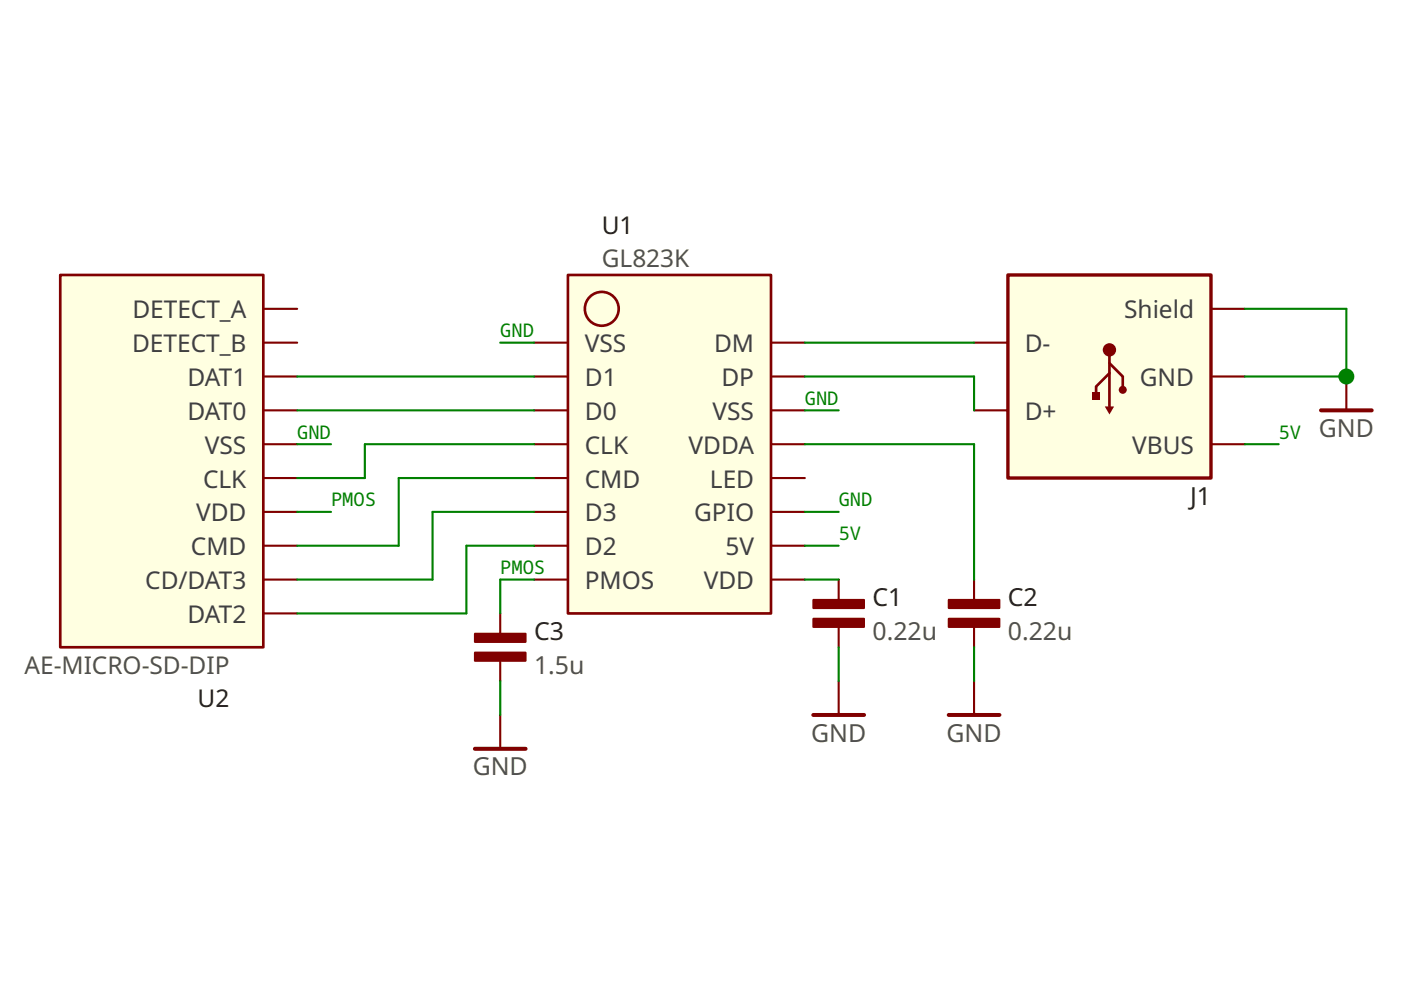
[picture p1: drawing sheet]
<svg xmlns="http://www.w3.org/2000/svg" width="297mm" height="210mm" viewBox="0 0 297 210" stroke-linecap="round" stroke-linejoin="round" font-family="sans-serif">
<g fill="#800000" stroke="#800000" stroke-width=".42">
<path d="M100.7 134.4h10.7v1.7h-10.7z" fill-rule="evenodd"/>
<path d="M100.7 138.4h10.7v1.7h-10.7z" fill-rule="evenodd"/>
<path d="M172.4 127.2h10.8v1.7h-10.8z" fill-rule="evenodd"/>
<path d="M172.4 131.2h10.8v1.7h-10.8z" fill-rule="evenodd"/>
</g>
<path d="M106.1 130.1v4.3M177.8 122.9v4.3M177.8 132.9v4.3M106.1 140.1v4.3M206.5 144.4v7.2" fill="none" stroke="#800000" stroke-width=".45"/>
<path d="M201.1 151.6h10.8" fill="none" stroke="#800000" stroke-width=".85"/>
<path d="M213.7 58.3h43.1v43.1h-43.1z" fill-rule="evenodd" fill="#ffffe1" stroke="#800000" stroke-width=".72"/>
<g fill="#800000">
<path d="M234.2 86.2h2l-1 1.7z"/>
<path d="M231.6 83.2h1.6v1.7h-1.6z" fill-rule="evenodd"/>
<circle cx="238" cy="82.7" r=".85"/>
<circle cx="235.2" cy="74.2" r="1.41"/>
</g>
<path d="M235.2 77l2.8 2.8v2.9M235.2 79.1l-2.8 2.8v2.2M235.2 74.2v12" fill="none" stroke="#800000" stroke-width=".57"/>
<path d="M206.5 72.7h7.2M256.8 65.5h7.1M256.8 79.8h7.1M206.5 87h7.2M256.8 94.2h7.1" fill="none" stroke="#800000" stroke-width=".45"/>
<path d="M12.8 58.3h43v78.9h-43z" fill-rule="evenodd" fill="#ffffe1" stroke="#800000" stroke-width=".57"/>
<path d="M55.8 72.7h7.2M55.8 79.8h7.2M55.8 65.5h7.2M55.8 94.2h7.2M55.8 87h7.2M55.8 101.4h7.2M55.8 108.5h7.2M55.8 115.7h7.2M55.8 122.9h7.2M55.8 130.1h7.2M206.5 122.9v4.3M206.5 132.9v4.3" fill="none" stroke="#800000" stroke-width=".45"/>
<g fill="#800000" stroke="#800000" stroke-width=".42">
<path d="M201.2 127.2h10.7v1.7h-10.7z" fill-rule="evenodd"/>
<path d="M201.2 131.2h10.7v1.7h-10.7z" fill-rule="evenodd"/>
</g>
<g fill="#ffffe1" stroke="#800000" stroke-width=".57">
<path d="M120.4 58.3h43.1v71.8h-43.1z" fill-rule="evenodd"/>
<circle cx="127.6" cy="65.5" r="3.6"/>
</g>
<g fill="none" stroke="#800000" stroke-width=".45">
<path d="M113.2 79.8h7.2M113.2 72.7h7.2M163.5 79.8h7.1M163.5 72.7h7.1M285.5 79.8v7.2M113.2 94.2h7.2M113.2 87h7.2M163.5 94.2h7.1M163.5 87h7.1M113.2 101.4h7.2M113.2 115.7h7.2M113.2 108.5h7.2"/>
<path d="M163.5 101.4h7.1M163.5 115.7h7.1M163.5 108.5h7.1M113.2 122.9h7.2M163.5 122.9h7.1M106.1 151.6v7.2M177.8 144.4v7.2"/>
</g>
<path d="M280.1 87h10.7M100.7 158.8h10.7M172.4 151.6h10.8" fill="none" stroke="#800000" stroke-width=".85"/>
<g fill="none" stroke="#008000" stroke-width=".45">
<path d="M63 79.8h50.2M106.1 72.7h7.1M170.6 79.8h35.9v7.2M170.6 72.7h35.9M263.9 65.5h21.6v14.3h-21.6M63 94.2h7.2M63 87h50.2M113.2 94.2h-35.8v7.2h-14.4M170.6 94.2h35.9v28.7M170.6 87h7.2M263.9 94.2h7.2M63 108.5h7.2"/>
<path d="M113.2 108.5h-21.5v14.4h-28.7M113.2 101.4h-28.7v14.3h-21.5M113.2 115.7h-14.3v14.4h-35.9M170.6 108.5h7.2M170.6 115.7h7.2M113.2 122.9h-7.1v7.2M170.6 122.9h7.2M177.8 137.2v7.2M206.5 137.2v7.2M106.1 144.4v7.2"/>
</g>
<circle cx="285.5" cy="79.8" r="1.7" fill="#008000"/>
<g font-size="5.3" fill="#505050">
<text x="279.6" y="92.6">GND</text>
<text x="185" y="135.7">0.22u</text>
<text x="213.7" y="135.7">0.22u</text>
<text x="113.2" y="142.9">1.5u</text>
<text x="172" y="157.2">GND</text>
<text x="200.7" y="157.2">GND</text>
<text x="100.2" y="164.4">GND</text>
</g>
<g font-size="5.3" fill="#202020">
<text x="252.3" y="107">J1</text>
<text x="185" y="128.5">C1</text>
<text x="213.7" y="128.5">C2</text>
<text x="113.2" y="135.7">C3</text>
</g>
<g font-size="5.2" fill="#202020">
<text x="127.6" y="49.6">U1</text>
<text x="41.9" y="150">U2</text>
</g>
<g font-size="5.2" fill="#505050">
<text x="127.6" y="56.7">GL823K</text>
<text x="5.2" y="142.9">AE-MICRO-SD-DIP</text>
</g>
<g font-size="5.2" fill="#404040">
<text x="28.1" y="67.5">DETECT_A</text>
<text x="238.3" y="67.5">Shield</text>
<text x="28" y="74.7">DETECT_B</text>
<text x="124" y="74.7">VSS</text>
<text x="151.4" y="74.7">DM</text>
<text x="217.3" y="74.7">D-</text>
<text x="39.8" y="81.8">DAT1</text>
<text x="124" y="81.8">D1</text>
<text x="153" y="81.8">DP</text>
<text x="241.7" y="81.8">GND</text>
<text x="39.8" y="89">DAT0</text>
<text x="124" y="89">D0</text>
<text x="151.1" y="89">VSS</text>
<text x="217.3" y="89">D+</text>
<text x="43.4" y="96.2">VSS</text>
<text x="124" y="96.2">CLK</text>
<text x="146" y="96.2">VDDA</text>
<text x="240.1" y="96.2">VBUS</text>
<text x="43" y="103.4">CLK</text>
<text x="124" y="103.4">CMD</text>
<text x="150.5" y="103.4">LED</text>
<text x="41.6" y="110.5">VDD</text>
<text x="124" y="110.5">D3</text>
<text x="147.2" y="110.5">GPIO</text>
<text x="40.5" y="117.7">CMD</text>
<text x="124" y="117.7">D2</text>
<text x="153.8" y="117.7">5V</text>
<text x="30.8" y="124.9">CD/DAT3</text>
<text x="124" y="124.9">PMOS</text>
<text x="149.2" y="124.9">VDD</text>
<text x="39.8" y="132.1">DAT2</text>
</g>
<g font-size="4" fill="#008000">
<text x="106.1" y="71.5">GND</text>
<text x="170.6" y="85.8">GND</text>
<text x="63" y="93">GND</text>
<text x="271.1" y="93">5V</text>
<text x="70.2" y="107.4">PMOS</text>
<text x="177.8" y="107.4">GND</text>
<text x="177.8" y="114.5">5V</text>
<text x="106.1" y="121.7">PMOS</text>
</g>
</svg>
